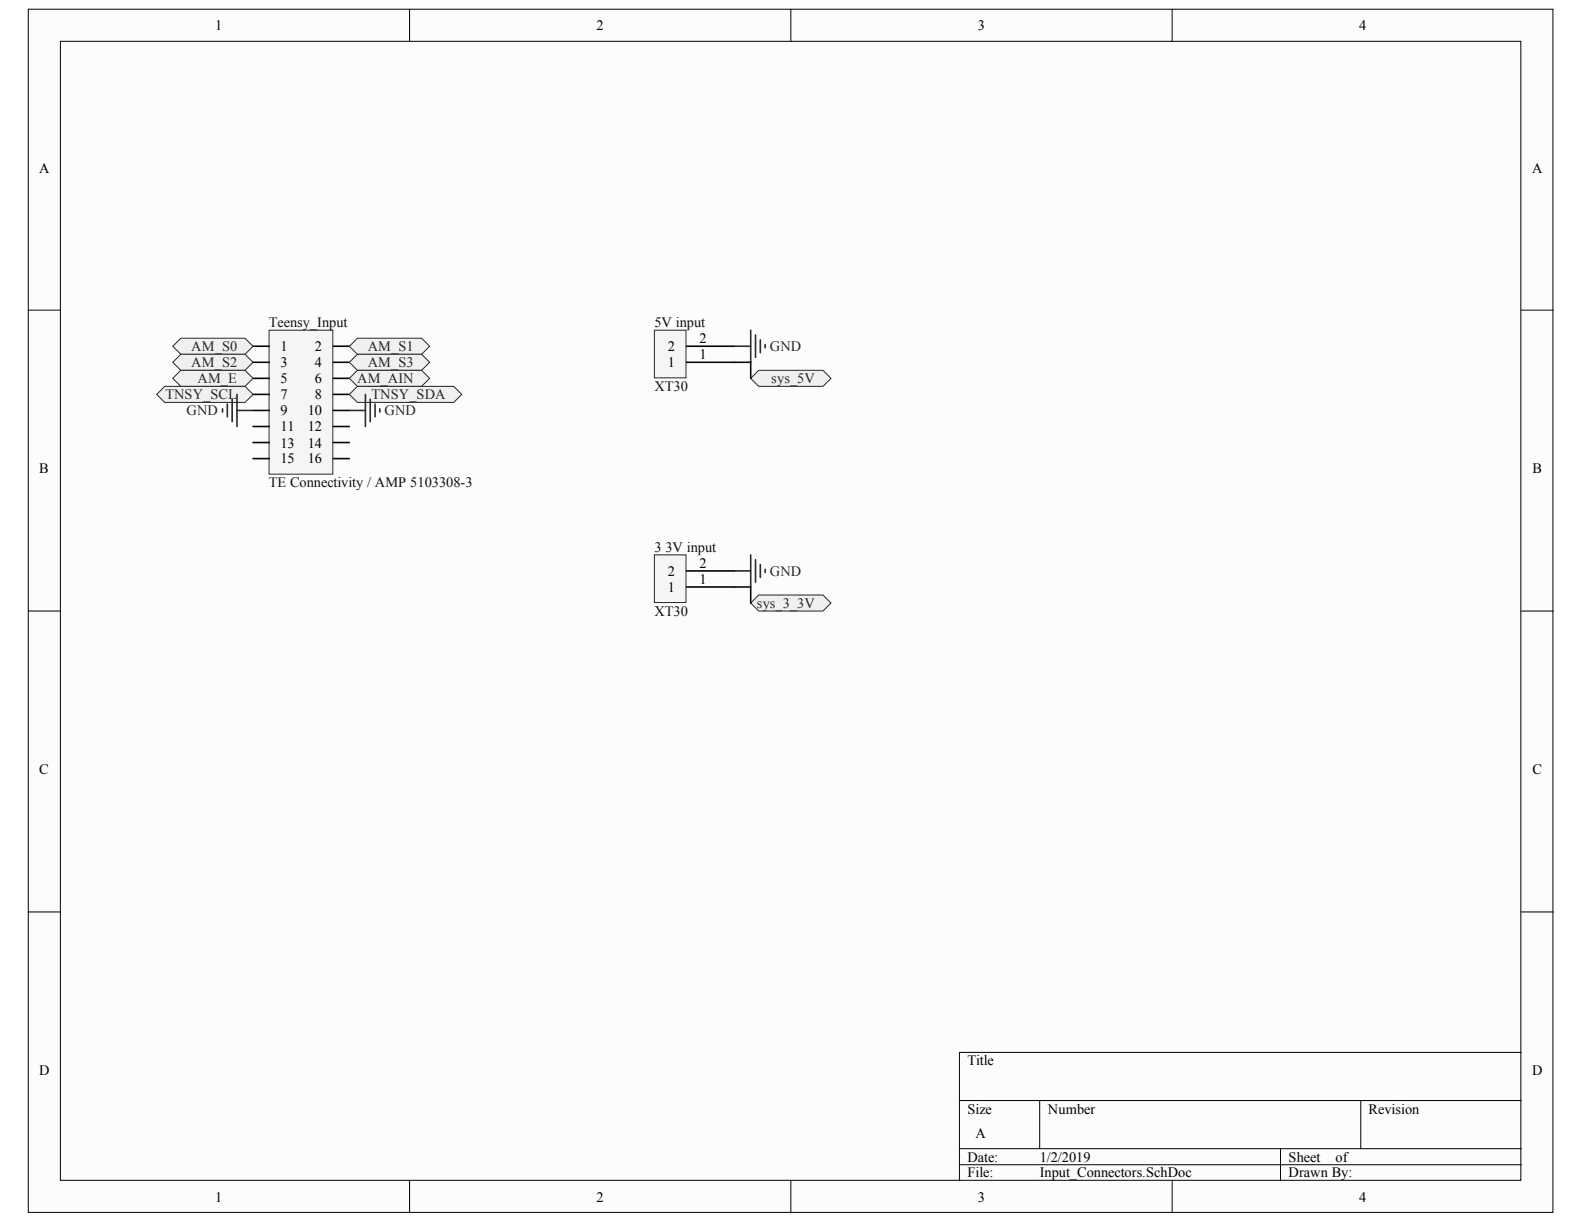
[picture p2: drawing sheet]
<svg xmlns="http://www.w3.org/2000/svg" width="279mm" height="216mm" viewBox="0 0 279 216" stroke-linecap="round" stroke-linejoin="round" font-family="sans-serif">
<g fill="#fcfcfc" stroke="#000" stroke-width=".18">
<path d="M5 1.6h268.9v212.3h-268.9z"/>
<path d="M10.7 7.3h257.6v200.9h-257.6z"/>
</g>
<g fill="none" stroke="#000" stroke-width=".18">
<path d="M72.2 1.6v5.7M139.5 1.6v5.7M206.8 1.6v5.7M5 54.7h5.7M268.3 54.7h5.7M5 107.8h5.7M268.3 107.8h5.7M5 160.9h5.7M268.3 160.9h5.7M169.2 194.1h99.1M183.4 194.1v8.5M240 194.1v8.5"/>
<path d="M268.3 185.6h-99.1v22.7M72.2 208.3v5.6M139.5 208.3v5.6M169.2 202.6h99.1M169.2 205.4h99.1M206.8 208.3v5.6M225.9 202.6v5.7"/>
</g>
<path d="M115.4 58.2h5.6v8.5h-5.6z" fill="#f5f5f5" stroke="#262626" stroke-width=".18"/>
<path d="M121.1 63.9h8.5M121.1 61.1h8.5" fill="none" stroke="#000" stroke-width=".28"/>
<path d="M115.4 97.9h5.6v8.4h-5.6z" fill="#f5f5f5" stroke="#262626" stroke-width=".18"/>
<path d="M121.1 103.5h8.5M121.1 100.7h8.5" fill="none" stroke="#000" stroke-width=".28"/>
<path d="M132.4 58.2v5.7M133.3 59.1v4M134.1 59.9v2.3M129.6 61.1h2.8M135 60.8v.6" fill="none" stroke="#262626" stroke-width=".28"/>
<path d="M132.4 66.7l1.4-1.4h11.4l1.4 1.4-1.4 1.5h-11.4z" fill-rule="evenodd" fill="#f0f0f0" stroke="#262626" stroke-width=".18"/>
<path d="M129.6 63.9h2.8v2.8" fill="none" stroke="#0e0e0e" stroke-width=".28"/>
<path d="M132.4 97.9v5.6M133.3 98.7v4M134.1 99.6v2.2M129.6 100.7h2.8M135 100.4v.6" fill="none" stroke="#262626" stroke-width=".28"/>
<path d="M132.4 106.4l1.4-1.4h11.4l1.4 1.4-1.4 1.4h-11.4z" fill-rule="evenodd" fill="#f0f0f0" stroke="#262626" stroke-width=".18"/>
<path d="M129.6 103.5h2.8v2.9" fill="none" stroke="#0e0e0e" stroke-width=".28"/>
<path d="M47.5 58.2h11.2v25.4h-11.2z" fill="#f5f5f5" stroke="#262626" stroke-width=".18"/>
<g fill="none" stroke="#000" stroke-width=".28">
<path d="M44.6 61.1h2.9M44.6 63.9h2.9M44.6 66.7h2.9M44.6 69.6h2.9M44.6 72.4h2.9M44.6 75.2h2.9M44.6 78.1h2.9M58.8 61.1h2.8M58.8 63.9h2.8M58.8 66.7h2.8M58.8 69.6h2.8M58.8 72.4h2.8"/>
<path d="M58.8 75.2h2.8M58.8 78.1h2.8M44.6 80.9h2.9M58.8 80.9h2.8"/>
</g>
<g fill="#f0f0f0" stroke="#262626" stroke-width=".18">
<path d="M61.6 61.1l1.4-1.4h11.4l1.4 1.4-1.4 1.4h-11.4z" fill-rule="evenodd"/>
<path d="M61.6 63.9l1.4-1.4h11.4l1.4 1.4-1.4 1.4h-11.4z" fill-rule="evenodd"/>
<path d="M61.6 66.7l1.4-1.4h11.4l1.4 1.4-1.4 1.5h-11.4z" fill-rule="evenodd"/>
<path d="M61.6 69.6l1.4-1.4h17l1.4 1.4-1.4 1.4h-17z" fill-rule="evenodd"/>
<path d="M30.5 61.1l1.4-1.4h11.3l1.4 1.4-1.4 1.4h-11.3z" fill-rule="evenodd"/>
<path d="M30.5 63.9l1.4-1.4h11.3l1.4 1.4-1.4 1.4h-11.3z" fill-rule="evenodd"/>
<path d="M30.5 66.7l1.4-1.4h11.3l1.4 1.4-1.4 1.5h-11.3z" fill-rule="evenodd"/>
<path d="M27.6 69.6l1.5-1.4h14.1l1.4 1.4-1.4 1.4h-14.1z" fill-rule="evenodd"/>
</g>
<path d="M39.3 72.1v.6M40.1 71.3v2.2M41 70.4v4M41.8 69.6v5.6M41.8 72.4h2.8M61.6 72.4h2.9M64.5 69.6v5.6M65.3 70.4v4M66.2 71.3v2.2M67 72.1v.6" fill="none" stroke="#262626" stroke-width=".28"/>
<g font-size="2.5">
<text x="38" y="5.3">1</text>
<text x="105.2" y="5.3">2</text>
<text x="172.5" y="5.3">3</text>
<text x="239.7" y="5.3">4</text>
<text x="6.9" y="30.4">A</text>
<text x="270.2" y="30.4">A</text>
<text x="49.5" y="62">1</text>
<text x="49.5" y="64.8">3</text>
<text x="55.6" y="62">2</text>
<text x="55.6" y="64.8">4</text>
<text x="117.8" y="64.8">1</text>
<text x="117.8" y="62">2</text>
<text x="123.4" y="63.3">1</text>
<text x="123.4" y="60.5">2</text>
<text x="49.5" y="67.6">5</text>
<text x="49.5" y="70.4">7</text>
<text x="55.6" y="67.6">6</text>
<text x="55.6" y="70.4">8</text>
<text x="49.5" y="73.3">9</text>
<text x="49.5" y="76.1">11</text>
<text x="54.3" y="73.3">10</text>
<text x="54.3" y="76.1">12</text>
<text x="6.9" y="83.5">B</text>
<text x="49.5" y="79">13</text>
<text x="49.5" y="81.7">15</text>
<text x="54.3" y="79">14</text>
<text x="54.3" y="81.7">16</text>
<text x="270.3" y="83.5">B</text>
<text x="117.8" y="101.6">2</text>
<text x="123.4" y="100.2">2</text>
<text x="117.8" y="104.4">1</text>
<text x="123.4" y="103">1</text>
<text x="6.9" y="136.6">C</text>
<text x="270.3" y="136.6">C</text>
<text x="6.9" y="189.7">D</text>
<text x="170.6" y="187.9">Title</text>
<text x="270.2" y="189.7">D</text>
<text x="170.6" y="196.4">Size</text>
<text x="184.8" y="196.4">Number</text>
<text x="241.4" y="196.4">Revision</text>
<text x="172.1" y="200.7">A</text>
<text x="170.6" y="204.9">Date:</text>
<text x="170.6" y="207.7">File:</text>
<text x="183.4" y="204.9">1/2/2019</text>
<text x="183.4" y="207.7">Input_Connectors.SchDoc</text>
<text x="227.3" y="204.9">Sheet</text>
<text x="227.3" y="207.7">Drawn By:</text>
<text x="235.6" y="204.9">of</text>
<text x="38" y="212">1</text>
<text x="105.2" y="212">2</text>
<text x="172.5" y="212">3</text>
<text x="239.7" y="212">4</text>
</g>
<g font-size="2.5" fill="#0e0e0e">
<text x="47.4" y="57.7">Teensy_Input</text>
<text x="115.4" y="57.7">5V input</text>
<text x="115.4" y="69">XT30</text>
<text x="47.4" y="86">TE Connectivity / AMP 5103308-3</text>
<text x="115.4" y="97.3">3 3V input</text>
<text x="115.4" y="108.6">XT30</text>
</g>
<g font-size="2.5" fill="#262626">
<text x="33.7" y="62">AM_S0</text>
<text x="33.7" y="64.8">AM_S2</text>
<text x="64.9" y="62">AM_S1</text>
<text x="64.9" y="64.8">AM_S3</text>
<text x="135.8" y="62">GND</text>
<text x="29.2" y="70.4">TNSY_SCL</text>
<text x="34.8" y="67.6">AM_E</text>
<text x="63" y="67.6">AM_AIN</text>
<text x="65.5" y="70.4">TNSY_SDA</text>
<text x="136.1" y="67.6">sys_5V</text>
<text x="32.9" y="73.3">GND</text>
<text x="67.8" y="73.3">GND</text>
<text x="135.8" y="101.6">GND</text>
<text x="133.5" y="107.3">sys_3_3V</text>
</g>
</svg>
